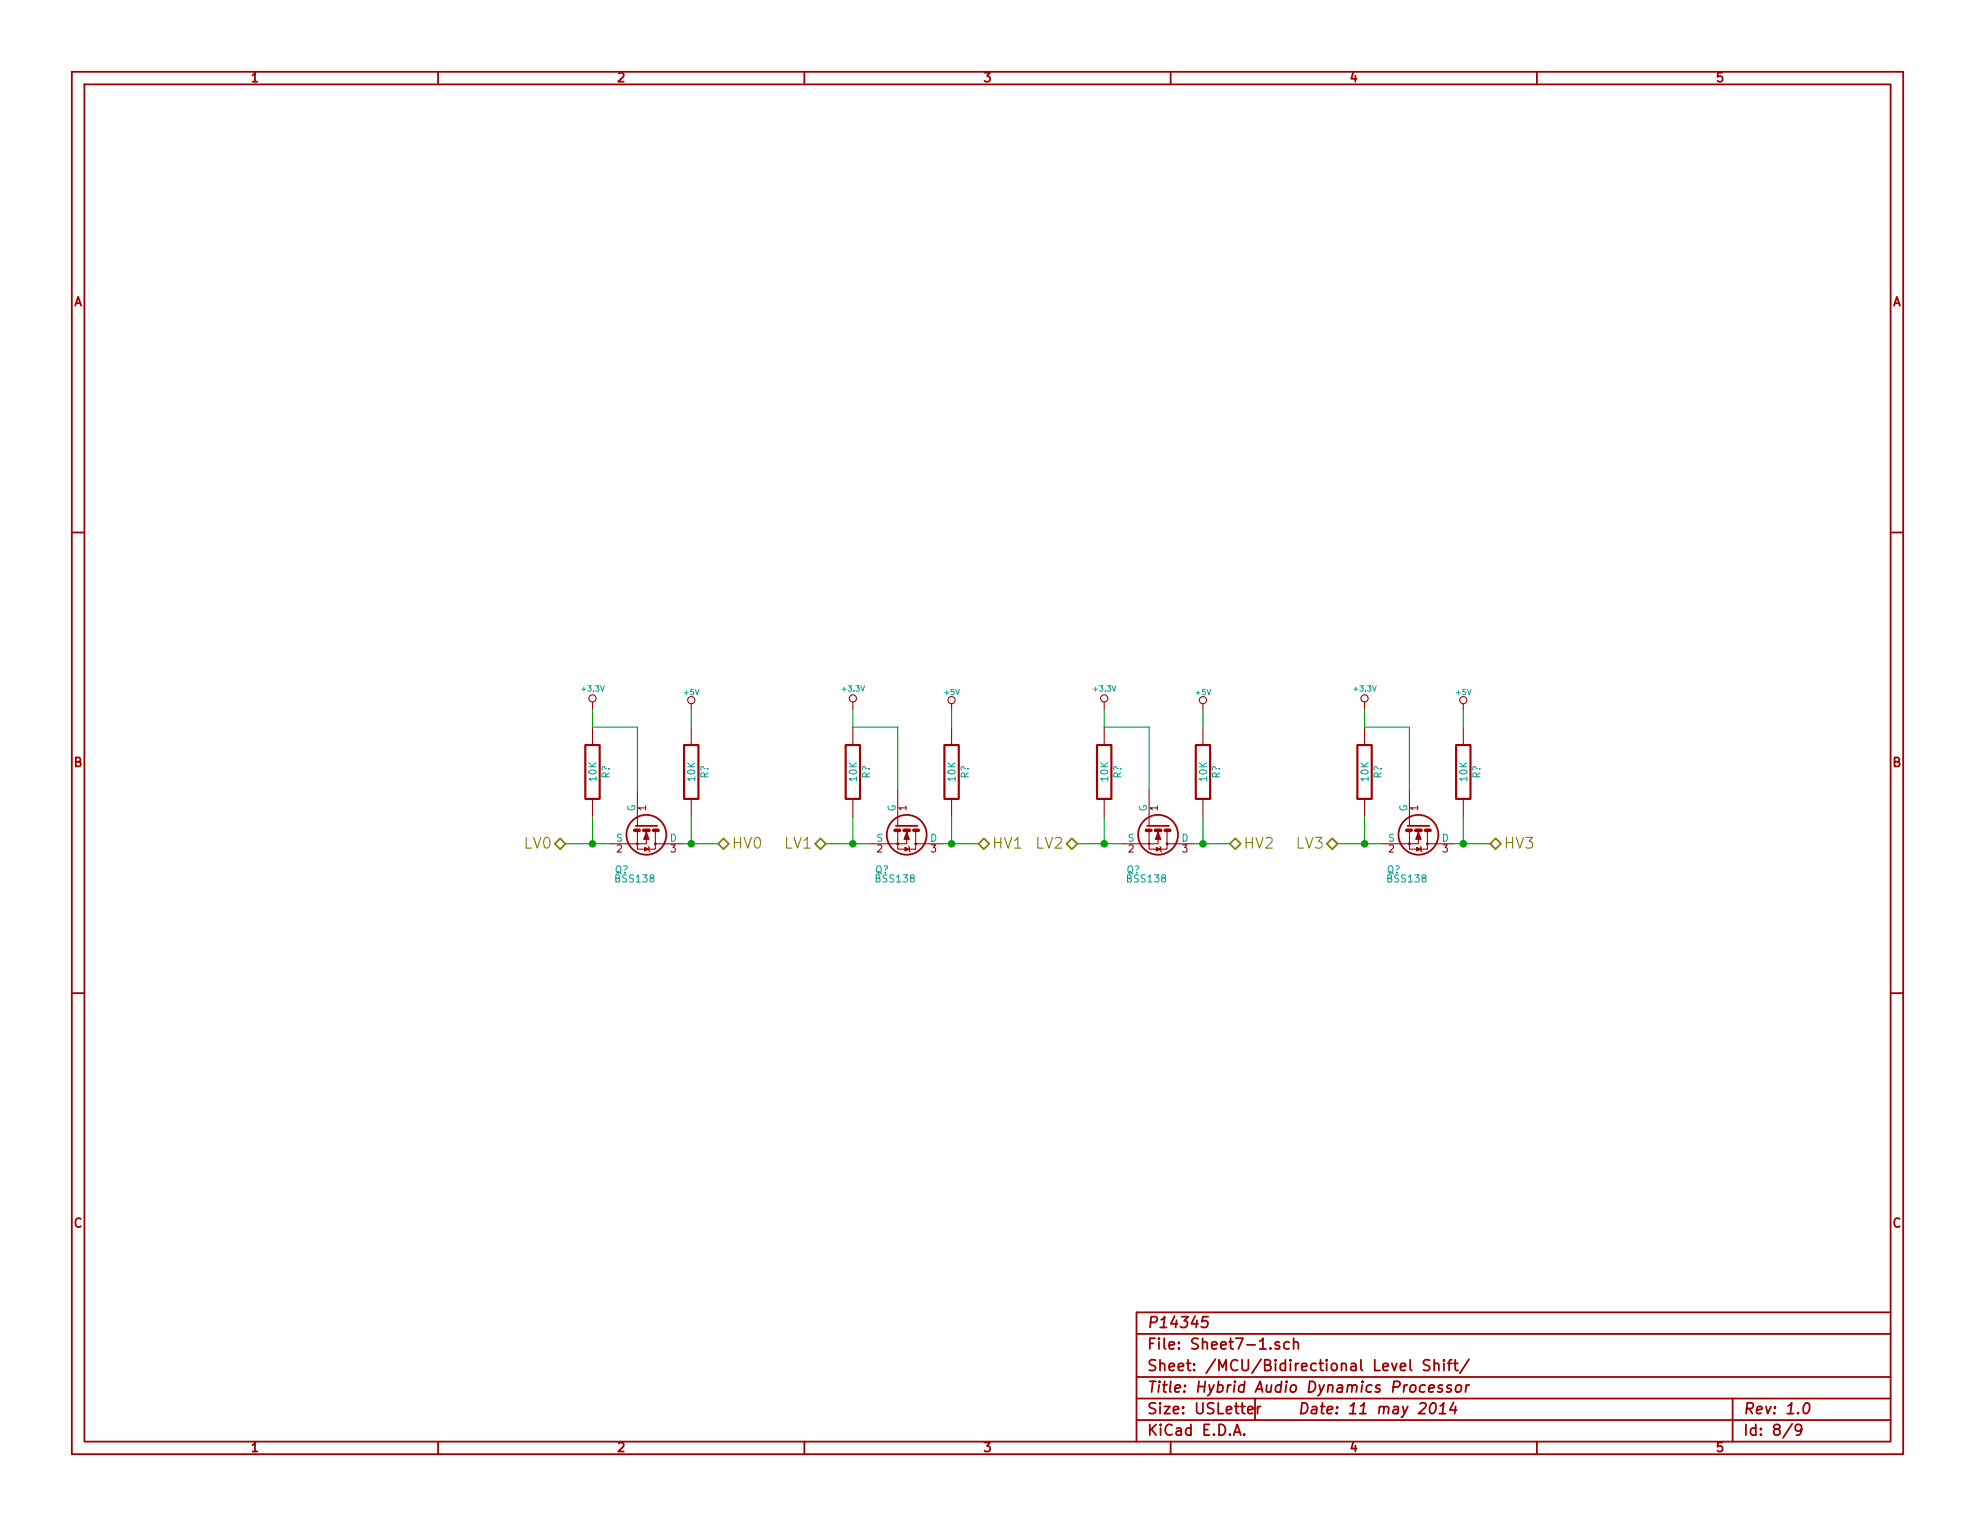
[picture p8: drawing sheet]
<svg xmlns="http://www.w3.org/2000/svg" width="279mm" height="216mm" viewBox="0 0 279 216" stroke-linecap="round" stroke-linejoin="round" font-family="sans-serif">
<g fill="none" stroke="#a00000" stroke-width=".25">
<path d="M10.2 10.2h259v195.5h-259zM11.9 11.9h255.6v192.1h-255.6zM62 10.2v1.7M113.8 10.2v1.7M165.6 10.2v1.7M217.4 10.2v1.7M10.2 75.3h1.7M267.5 75.3h1.7M89.9 116.8h3.1M126.7 116.8h3.1M162.3 116.8h3.1M199.1 116.8h3.1"/>
<path d="M10.2 140.5h1.7M267.5 140.5h1.7M160.8 188.7h106.7M160.8 194.8h106.7M160.8 197.9h106.7M170.9 186.3h-.7l-.2 .7 .3-.1h.5l.1 .3-.2 .5a.62 .62 0 0 1-.8 0M176.5 199.5l.8-.1-.1-.3-.4-.1-.3 .2 .1 .7 .2 .1 .4-.1M177.5 197.9v3M177.9 199v1M178.3 199l-.2 .1-.2 .2M181 189.9l-.4-.1-.2 .3 .1 .2 .5 .1 .1 .2-.1 .2-.2 .1-.4-.1M182.4 189.9a.48 .48 0 0 0-.7 .1l-.1 .6a.48 .48 0 0 0 .8 .2"/>
<path d="M183 190a.38 .38 0 0 1 .7 .1v.8M183 189.3v1.6M198.1 193.4l.8-.1-.1-.3-.5-.1-.2 .2 .1 .7 .1 .1 .5-.1M199.5 192.4v1.3l.2 .2M201.6 196a.51 .51 0 0 0-.7 .2v.6a.53 .53 0 0 0 .6 .1M202.1 196.4l.8-.1-.1-.3-.1-.1-.4 .1-.2 .7 .2 .3 .4-.1M202.3 192.5a.62 .62 0 0 0-.9 0 .36 .36 0 0 0 .3 .6l.3 .1a.36 .36 0 0 1 .3 .3 .36 .36 0 0 1-.3 .4l-.6-.1M202.5 198.6a.35 .35 0 0 1 .4-.1 .35 .35 0 0 1 .2 .3 .87 .87 0 0 1-.6 1.2l-.1-.1a1.14 1.14 0 0 1 .1-1.3zM202.9 193a.38 .38 0 0 1 .7 .1v.8M202.9 192.4v1.5M203.6 200h.9M203.7 198.9l.5-.4-.1 1.5"/>
<path d="M204.1 196l-.4-.1-.1 .1-.1 .2 .2 .2 .3 .1 .1 .2-.3 .3-.4-.1M204.3 192.4l-.1 .1h.1v-.1v.1M204.3 192.9v1M204.8 192.9h.6M205.3 196l-.3-.1-.2 .1-.1 .2 .2 .2 .4 .1v.2l-.2 .3-.5-.1M205.4 192.4l-.3 .1-.1 .1v1.3M205.6 198.4l-.5 1.1h1M205.7 192.9h.5M205.9 192.4v1.3v.1l.3 .1M205.9 199l-.1 1M206 196.1a.39 .39 0 0 1 .5-.2 .39 .39 0 0 1 .3 .3l-.2 .6a.41 .41 0 0 1-.7-.1zM207.4 195.9l-.1 1.1"/>
<path d="M207.8 192.3l-1.3 2M207.9 195.9l-.3 .1-.2 .2M245.1 197.9v6.1M255.4 198.6a.34 .34 0 0 1 .6 .2 .87 .87 0 0 1-.6 1.2l-.2-.1a1.13 1.13 0 0 1 .2-1.3zM267.5 185.7h-106.7v18.3M62 204v1.7M113.8 204v1.7M160.8 200.9h106.7M165.6 204v1.7M174.5 203l.5-1.5 .5 1.5M174.7 202.6h.7M176 202.9l.1 .1h-.1h-.1l.1-.1v.1"/>
<path d="M217.4 204v1.7M253.5 201.4l-1.3 2M254.9 202.2l-.1 .1a.5 .5 0 0 1-.8-.1l.1-.5a.48 .48 0 0 1 .7 0 1.16 1.16 0 0 1-.2 1.3h-.5"/>
<circle cx="91.4" cy="118.1" r="2.82"/>
<circle cx="128.3" cy="118.1" r="2.82"/>
<circle cx="163.8" cy="118.1" r="2.82"/>
<circle cx="200.7" cy="118.1" r="2.82"/>
</g>
<g fill="none" stroke="#a00000" stroke-width=".15">
<path d="M83.8 99.3v1M97.8 99.6v.7M120.6 99.3v1M134.6 99.6v.7M156.2 99.3v1M170.2 99.6v.7M193 99.3v1M207 99.6v.7M83.8 102.9v2.5M83.8 113v2.6M90.2 117.6v1.8h-3.8M90.2 111.8v5"/>
<path d="M91.4 117.6v1.8h-1.2v.7h2.5v-.7M91.7 119.8l.1 .1v.5l.1 .1M92.7 117.6v1.8h3.8M97.8 102.9v2.5M97.8 113v2.6M120.6 102.9v2.5M120.6 113v2.6M127 117.6v1.8h-3.8M127 111.8v5M128.3 117.6v1.8h-1.3v.7h2.5v-.7M128.5 119.8l.2 .1v.5l.1 .1M129.5 117.6v1.8h3.8"/>
<path d="M134.6 102.9v2.5M134.6 113v2.6M156.2 102.9v2.5M156.2 113v2.6M162.6 117.6v1.8h-3.9M162.6 111.8v5M163.8 117.6v1.8h-1.2v.7h2.5v-.7M164.1 119.8l.1 .1v.5l.1 .1M165.1 117.6v1.8h3.8M170.2 102.9v2.5M170.2 113v2.6M193 102.9v2.5"/>
<path d="M193 113v2.6M199.4 117.6v1.8h-3.8M199.4 111.8v5M200.7 117.6v1.8h-1.3v.7h2.5v-.7M200.9 119.8l.1 .1v.5l.2 .1M201.9 117.6v1.8h3.8M207 102.9v2.5M207 113v2.6"/>
<circle cx="83.8" cy="98.8" r=".51"/>
<circle cx="97.8" cy="99.1" r=".51"/>
<circle cx="120.7" cy="98.8" r=".51"/>
<circle cx="134.6" cy="99.1" r=".51"/>
<circle cx="156.2" cy="98.8" r=".51"/>
<circle cx="170.2" cy="99.1" r=".51"/>
<circle cx="193" cy="98.8" r=".51"/>
<circle cx="207" cy="99.1" r=".51"/>
<circle cx="90.2" cy="119.4" r=".13"/>
<circle cx="92.7" cy="119.4" r=".13"/>
<circle cx="127" cy="119.4" r=".13"/>
<circle cx="129.5" cy="119.4" r=".13"/>
<circle cx="162.6" cy="119.4" r=".13"/>
<circle cx="165.1" cy="119.4" r=".13"/>
<circle cx="199.4" cy="119.4" r=".13"/>
<circle cx="201.9" cy="119.4" r=".13"/>
</g>
<path d="M89.8 117.5h.6M91.1 117.5h.7M92.5 117.5h.6M126.6 117.5h.7M127.9 117.5h.8M129.3 117.5h.6M162.2 117.5h.6M163.4 117.5h.8M164.8 117.5h.7M199 117.5h.6M200.3 117.5h.7M201.7 117.5h.6" fill="none" stroke="#a00000" stroke-width=".51"/>
<g fill="#a00000" stroke="#a00000" stroke-width=".15">
<path d="M91.2 119.9l.6 .2-.6 .3z"/>
<path d="M91.4 117.7l.4 1h-.7z"/>
<path d="M128 119.9l.7 .2-.7 .3z"/>
<path d="M128.3 117.7l.4 1h-.8z"/>
<path d="M163.6 119.9l.6 .2-.6 .3z"/>
<path d="M163.8 117.7l.4 1h-.8z"/>
<path d="M200.4 119.9l.6 .2-.6 .3z"/>
<path d="M200.7 117.7l.3 1h-.7z"/>
</g>
<path d="M82.8 105.4h2v7.6h-2zM96.8 105.4h2v7.6h-2zM119.6 105.4h2.1v7.6h-2.1zM133.6 105.4h2v7.6h-2zM155.2 105.4h2v7.6h-2zM169.2 105.4h2v7.6h-2zM192 105.4h2.1v7.6h-2.1zM206 105.4h2v7.6h-2z" fill="none" stroke="#a00000" stroke-width=".3"/>
<g fill="none" stroke="#00a000" stroke-width=".15">
<path d="M80 119.4h6.4M83.8 100.3v2.6h6.4v8.9M83.8 115.6v3.8M96.5 119.4h5.1M97.8 100.3v2.6M97.8 115.6v3.8M116.8 119.4h6.4M120.6 100.3v2.6h6.4v8.9M120.6 115.6v3.8M133.3 119.4h5.1M134.6 100.3v2.6M134.6 115.6v3.8"/>
<path d="M152.4 119.4h6.3M156.2 100.3v2.6h6.4v8.9M156.2 115.6v3.8M168.9 119.4h5.1M170.2 100.3v2.6M170.2 115.6v3.8M189.2 119.4h6.4M193 100.3v2.6h6.4v8.9M193 115.6v3.8M205.7 119.4h5.1M207 100.3v2.6M207 115.6v3.8"/>
</g>
<g fill="#00a000" stroke="#00a000" stroke-width=".25">
<circle cx="83.8" cy="119.4" r=".41"/>
<circle cx="97.8" cy="119.4" r=".41"/>
<circle cx="120.6" cy="119.4" r=".41"/>
<circle cx="134.6" cy="119.4" r=".41"/>
<circle cx="156.2" cy="119.4" r=".41"/>
<circle cx="170.2" cy="119.4" r=".41"/>
<circle cx="193" cy="119.4" r=".41"/>
<circle cx="207" cy="119.4" r=".41"/>
</g>
<path d="M78.5 119.4l.7-.8 .8 .8-.8 .7zM101.6 119.4l.8-.8 .7 .8-.7 .7zM115.3 119.4l.8-.8 .7 .8-.7 .7zM138.4 119.4l.8-.8 .8 .8-.8 .7zM150.9 119.4l.7-.8 .8 .8-.8 .7zM174 119.4l.8-.8 .7 .8-.7 .7zM187.7 119.4l.8-.8 .7 .8-.7 .7zM210.8 119.4l.8-.8 .7 .8-.7 .7z" fill="none" stroke="#808000" stroke-width=".25"/>
<g font-size="2.1" fill="#808000">
<text x="74.2" y="120.1">LV0</text>
<text x="103.5" y="120.1">HV0</text>
<text x="111" y="120.1">LV1</text>
<text x="140.4" y="120.1">HV1</text>
<text x="146.6" y="120.1">LV2</text>
<text x="175.9" y="120.1">HV2</text>
<text x="183.4" y="120.1">LV3</text>
<text x="212.8" y="120.1">HV3</text>
</g>
<g font-size="2.1" fill="#a00000">
<text x="162.3" y="191">File: Sheet7-1.sch</text>
<text x="162.3" y="188">P14345</text>
<text x="162.3" y="197.1">Title: Hybrid Audio Dynamics Processor</text>
<text x="162.3" y="194.1">Sheet: /MCU/Bidirectional Level Shift/</text>
<text x="162.3" y="203.2">KiCad E.D.A.</text>
<text x="162.3" y="200.2">Size: USLetter</text>
<text x="183.6" y="200.2">Date: 11 may 2014</text>
<text x="246.6" y="200.2">Rev: 1.0</text>
<text x="246.6" y="203.2">Id: 8/9</text>
</g>
<g font-size="1.8" fill="#a00000">
<text x="35.6" y="11.7">1</text>
<text x="87.4" y="11.7">2</text>
<text x="139.2" y="11.7">3</text>
<text x="191" y="11.7">4</text>
<text x="242.8" y="11.7">5</text>
<text x="10.4" y="43.4">A</text>
<text x="267.7" y="43.4">A</text>
<text x="10.4" y="108.6">B</text>
<text x="267.7" y="108.6">B</text>
<text x="10.4" y="173.7">C</text>
<text x="267.7" y="173.7">C</text>
<text x="35.6" y="205.5">1</text>
<text x="87.4" y="205.5">2</text>
<text x="139.2" y="205.5">3</text>
<text x="191" y="205.5">4</text>
<text x="242.8" y="205.5">5</text>
</g>
<g font-size="1.4" fill="#00a0a0">
<text x="84.4" y="110.5" transform="rotate(-90 84.4 110.5)">10K</text>
<text x="86.3" y="110.2" transform="rotate(-90 86.3 110.2)">R?</text>
<text x="98.4" y="110.5" transform="rotate(-90 98.4 110.5)">10K</text>
<text x="100.3" y="110.2" transform="rotate(-90 100.3 110.2)">R?</text>
<text x="121.3" y="110.5" transform="rotate(-90 121.3 110.5)">10K</text>
<text x="123.1" y="110.2" transform="rotate(-90 123.1 110.2)">R?</text>
<text x="135.2" y="110.5" transform="rotate(-90 135.2 110.5)">10K</text>
<text x="137.1" y="110.2" transform="rotate(-90 137.1 110.2)">R?</text>
<text x="156.8" y="110.5" transform="rotate(-90 156.8 110.5)">10K</text>
<text x="158.7" y="110.2" transform="rotate(-90 158.7 110.2)">R?</text>
<text x="170.8" y="110.5" transform="rotate(-90 170.8 110.5)">10K</text>
<text x="172.6" y="110.2" transform="rotate(-90 172.6 110.2)">R?</text>
<text x="193.6" y="110.5" transform="rotate(-90 193.6 110.5)">10K</text>
<text x="195.5" y="110.2" transform="rotate(-90 195.5 110.2)">R?</text>
<text x="207.6" y="110.5" transform="rotate(-90 207.6 110.5)">10K</text>
<text x="209.5" y="110.2" transform="rotate(-90 209.5 110.2)">R?</text>
<text x="87.2" y="119.1">S</text>
<text x="89.9" y="114.8" transform="rotate(-90 89.9 114.8)">G</text>
<text x="94.7" y="119.1">D</text>
<text x="124" y="119.1">S</text>
<text x="126.7" y="114.8" transform="rotate(-90 126.7 114.8)">G</text>
<text x="131.6" y="119.1">D</text>
<text x="159.6" y="119.1">S</text>
<text x="162.3" y="114.8" transform="rotate(-90 162.3 114.8)">G</text>
<text x="167.1" y="119.1">D</text>
<text x="196.4" y="119.1">S</text>
<text x="199.1" y="114.8" transform="rotate(-90 199.1 114.8)">G</text>
<text x="204" y="119.1">D</text>
<text x="87" y="123.6">Q?</text>
<text x="87.2" y="124.9">BSS138</text>
<text x="123.8" y="123.6">Q?</text>
<text x="124" y="124.9">BSS138</text>
<text x="159.4" y="123.6">Q?</text>
<text x="159.6" y="124.9">BSS138</text>
<text x="196.2" y="123.6">Q?</text>
<text x="196.4" y="124.9">BSS138</text>
</g>
<g font-size="1.4" fill="#a00000">
<text x="91.4" y="114.7" transform="rotate(-90 91.4 114.7)">1</text>
<text x="128.3" y="114.7" transform="rotate(-90 128.3 114.7)">1</text>
<text x="163.8" y="114.7" transform="rotate(-90 163.8 114.7)">1</text>
<text x="200.7" y="114.7" transform="rotate(-90 200.7 114.7)">1</text>
<text x="87.2" y="120.6">2</text>
<text x="94.9" y="120.6">3</text>
<text x="124.1" y="120.6">2</text>
<text x="131.7" y="120.6">3</text>
<text x="159.6" y="120.6">2</text>
<text x="167.3" y="120.6">3</text>
<text x="196.5" y="120.6">2</text>
<text x="204.1" y="120.6">3</text>
</g>
<g font-size="1.1" fill="#00a0a0">
<text x="82.4" y="97.9">+3.3V</text>
<text x="96.8" y="98.4">+5V</text>
<text x="119.3" y="97.9">+3.3V</text>
<text x="133.7" y="98.4">+5V</text>
<text x="154.8" y="97.9">+3.3V</text>
<text x="169.2" y="98.4">+5V</text>
<text x="191.6" y="97.9">+3.3V</text>
<text x="206" y="98.4">+5V</text>
</g>
</svg>
